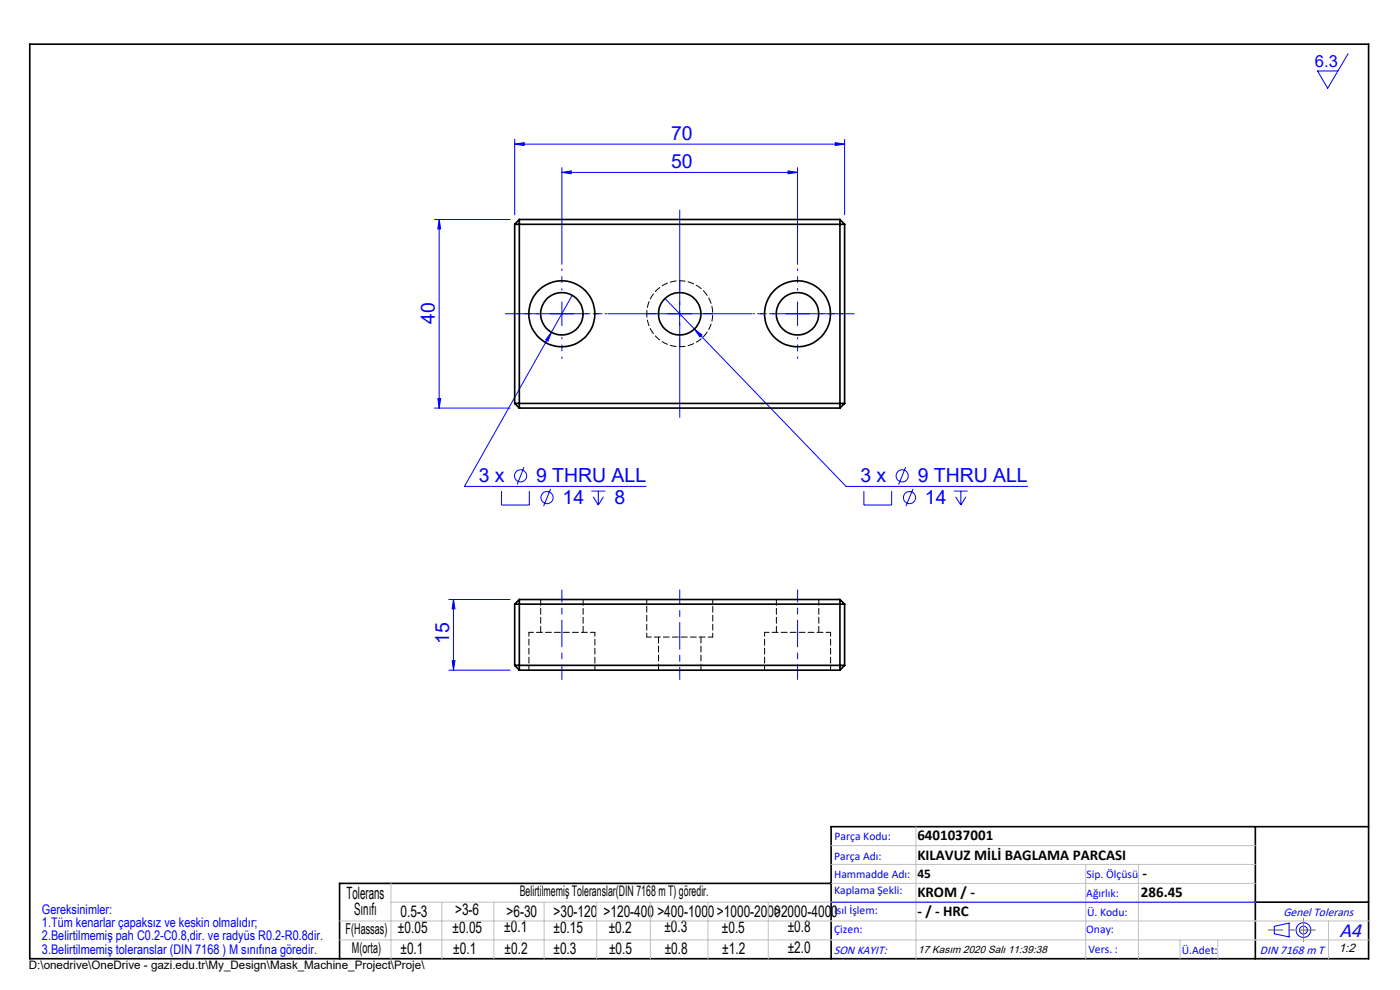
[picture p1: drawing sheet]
<svg xmlns="http://www.w3.org/2000/svg" width="297mm" height="210mm" viewBox="0 0 297 210" stroke-linecap="round" stroke-linejoin="round" font-family="sans-serif">
<g fill="none" stroke="#00f" stroke-width=".21">
<path d="M286 11.4l-4.3 7.3-2.2-3.6h4.3M109.2 30.6l2-.3v.6zM109.2 29.6v16M109.2 30.6h70M119.2 36.6l2-.3v.6zM119.2 35.6v20.5M119.2 36.6h50M167.2 36.3l2 .3-2 .3zM169.2 35.6v20.5M177.2 30.3l2 .3-2 .3zM179.2 29.6v16M92.2 46.6h16"/>
<path d="M93.2 46.6l.3 2h-.6zM93.2 46.6v40M116.7 66.6h5M117 70.5l-.8 1.9-.5-.3zM119.2 64.1v5M121.4 62.6l-22.9 40.6h38.6M141.1 63.3l38.4 39.9h38.5M141.7 66.6h5M144.2 64.1v5M147.3 69.8l1.6 1.2-.4 .5zM166.7 66.6h5M169.2 64.1v5"/>
<path d="M92.2 86.6h16M92.9 84.6h.6l-.3 2zM111.2 99.1l-1.5 3.7M192.1 99.1l-1.5 3.7M106.4 104.2v2.9h5.9v-2.9M116.8 103.7l-1.5 3.7M125.4 104.2h3M125.8 105.4l1.1 1.7M126.9 104.2v2.9M128 105.4l-1.1 1.7M183.3 104.2v2.9h5.9v-2.9M193.7 103.7l-1.5 3.7"/>
<path d="M202.4 104.2h2.9M202.7 105.4l1.1 1.7M203.8 104.2v2.9M204.9 105.4l-1.1 1.7M95.2 127.2h13M96.2 127.2l.3 1.9h-.6zM96.2 127.2v15M95.2 142.2h13M95.9 140.2h.6l-.3 2zM176.3 191.4h90M270.3 196.5l3.2-.7v2.9l-3.2-.6z"/>
<circle cx="110.4" cy="100.9" r="1.29"/>
<circle cx="116" cy="105.5" r="1.29"/>
<circle cx="191.4" cy="100.9" r="1.29"/>
<circle cx="193" cy="105.5" r="1.29"/>
<circle cx="276.5" cy="197.3" r="1.57"/>
<circle cx="276.5" cy="197.3" r=".83"/>
</g>
<path d="M181.2 66.5h-74" fill="none" stroke="#00f" stroke-width=".21" stroke-dasharray="30.5 1.3 1.3 1.3" stroke-dashoffset="12.5"/>
<path d="M144.2 88.5v-43.9" fill="none" stroke="#00f" stroke-width=".21" stroke-dasharray="30.5 1.3 1.3 1.3" stroke-dashoffset="10.4"/>
<path d="M139.2 66.5h-2M144.2 61.5v-1.9M144.2 71.5v2M149.2 66.5h2" fill="none" stroke="#00f" stroke-width=".21" stroke-dasharray="30.5 1.3 1.3 1.3"/>
<path d="M114.2 66.5h-4.5M119.2 61.5v-4.5M119.2 71.5v4.5M124.2 66.5h4.5M164.2 66.5h-4.5M169.2 61.5v-4.5M169.2 71.5v4.5M174.2 66.5h4.5" fill="none" stroke="#00f" stroke-width=".21" stroke-dasharray="30.5 1.3 1.3 1.3" stroke-dashoffset="30.1"/>
<path d="M119.2 125.1v9M169.2 125.1v9M144.2 144.1v-9" fill="none" stroke="#00f" stroke-width=".21" stroke-dasharray="30.5 1.3 1.3 1.3" stroke-dashoffset="27.9"/>
<path d="M119.2 134.1v10M144.2 135.1v-10M169.2 134.1v10" fill="none" stroke="#00f" stroke-width=".21" stroke-dasharray="30.5 1.3 1.3 1.3" stroke-dashoffset="27.4"/>
<path d="M6.3 9.4h284v194h-284zM266.3 175.4v28M290.3 175.4h-114v28M176.3 187.4h-104.3v16M266.3 191.4h24" fill="none" stroke="#000" stroke-width=".35"/>
<path d="M279 197.3h-9.9" fill="none" stroke="#f00" stroke-width=".21" stroke-dasharray="30.5 1.3 1.3 1.3" stroke-dashoffset="27.4"/>
<path d="M276.5 197.3v2.5M276.5 197.3v-2.5" fill="none" stroke="#808080" stroke-width=".21" stroke-dasharray="30.5 1.3 1.3 1.3"/>
<g fill="none" stroke="#c0c0c0" stroke-width=".21">
<path d="M176.3 179.4h90M194.3 175.4v28M72 199.4h218.3M72 195.4h218.3M82.9 187.4v16M82.9 191.4h183.4M93.7 191.4v12M104.8 191.4v12M115.4 191.4v12M126.6 191.4v12M138 191.4v12M150.2 191.4v12"/>
<path d="M163 191.4v12M176.3 183.4h90M176.3 187.4h90M230.3 183.4v20M241.5 183.4v20M250.3 199.4v4M258.3 199.4v4M281.8 195.4v8"/>
</g>
<g fill="#00f">
<path d="M177.2 30.3l2 .3-2 .3zM109.2 30.6l2-.3v.6z"/>
<path d="M119.2 36.6l2-.3v.6zM167.2 36.3l2 .3-2 .3zM117 70.5l-1.3 1.6 .5 .3zM147.3 69.8l1.2 1.7 .4-.5z"/>
<path d="M95.9 140.2h.6l-.3 2zM96.2 127.2l.3 1.9h-.6z"/>
<path d="M93.2 46.6l.3 2h-.6zM92.9 84.6h.6l-.3 2z"/>
</g>
<g fill="none" stroke="#000" stroke-width=".35">
<path d="M109.2 47.6h70M109.2 47.6v38M110.2 46.6v40M110.2 46.6l-1 1M110.2 46.6h68M178.2 46.6v40M178.2 46.6l1 1M179.2 47.6v38M109.2 85.6h70M109.2 85.6l1 1M110.2 86.6h68M179.2 85.6l-1 1"/>
<path d="M109.2 128.2v12.9M109.2 128.2h70M110.2 127.2v15M110.2 127.2l-1 1M110.2 127.2h68M178.2 127.2v15M178.2 127.2l1 1M179.2 128.2v12.9M109.2 141.1h70M109.2 141.1l1 1.1M110.2 142.2h68M179.2 141.1l-1 1.1"/>
<circle cx="119.2" cy="66.6" r="4.5"/>
<circle cx="119.2" cy="66.6" r="7"/>
<circle cx="144.2" cy="66.6" r="4.5"/>
<circle cx="169.2" cy="66.6" r="4.5"/>
<circle cx="169.2" cy="66.6" r="7"/>
</g>
<path d="M137.2 66.5a7 7 0 0 1 10.3-6.1 7 7 0 0 1 .6 11.9 7 7 0 0 1-10.9-5v-.8" fill="none" stroke="#000" stroke-width=".21" stroke-dasharray="1.3 .6" stroke-dashoffset=".6"/>
<path d="M126.2 134.1h-14M137.2 135.1h14M176.2 134.1h-14" fill="none" stroke="#000" stroke-width=".21" stroke-dasharray="1.3 .6" stroke-dashoffset=".3"/>
<path d="M112.2 134.1v8M137.2 127.1v8M151.2 135.1v-8M162.2 134.1v8M126.2 142.1v-8M176.2 142.1v-8" fill="none" stroke="#000" stroke-width=".21" stroke-dasharray="1.3 .6" stroke-dashoffset=".4"/>
<path d="M114.7 127.1v7M123.7 134.1v-7M139.7 135.1v7M164.7 127.1v7M173.7 134.1v-7M148.7 142.1v-7" fill="none" stroke="#000" stroke-width=".21" stroke-dasharray="1.3 .6"/>
<text font-size="4.4" fill="#00f" x="284.2" y="198.7">A4</text>
<g font-size="4.1" fill="#00f">
<text x="142.4" y="29.6">70</text>
<text x="142.4" y="35.6">50</text>
<text x="92.3" y="68.7" transform="rotate(-90 92.3 68.7)">40</text>
<text x="101.6" y="102.3">3 x</text>
<text x="113.7" y="102.3">9 THRU ALL</text>
<text x="119.3" y="106.9">14</text>
<text x="130.4" y="106.9">8</text>
<text x="182.5" y="102.3">3 x</text>
<text x="194.7" y="102.3">9 THRU ALL</text>
<text x="196.2" y="106.9">14</text>
<text x="95.3" y="136.5" transform="rotate(-90 95.3 136.5)">15</text>
</g>
<g font-size="3.6">
<text x="73.5" y="190.7">Tolerans</text>
<text x="75.1" y="194.1">Sınıfı</text>
</g>
<text font-size="3.5" fill="#00f" x="279" y="14.3">6.3</text>
<g font-size="3.4">
<text x="84.4" y="198">±0.05</text>
<text x="85" y="194.4">0.5-3</text>
<text x="96" y="197.8">±0.05</text>
<text x="96.5" y="194.2">&gt;3-6</text>
<text x="107" y="197.8">±0.1</text>
<text x="107.5" y="194.5">&gt;6-30</text>
<text x="117.4" y="194.5">&gt;30-120</text>
<text x="117.4" y="197.9">±0.15</text>
<text x="128" y="194.5">&gt;120-400</text>
<text x="129.1" y="197.8">±0.2</text>
<text x="139.5" y="194.5">&gt;400-1000&gt;1000-2000&gt;2000-4000</text>
<text x="140.9" y="197.8">±0.3</text>
<text x="153.1" y="197.8">±0.5</text>
<text x="167.1" y="197.7">±0.8</text>
<text x="85" y="202.3">±0.1</text>
<text x="96.2" y="202.3">±0.1</text>
<text x="107" y="202.3">±0.2</text>
<text x="117.4" y="202.4">±0.3</text>
<text x="129.2" y="202.3">±0.5</text>
<text x="141" y="202.3">±0.8</text>
<text x="153.2" y="202.3">±1.2</text>
<text x="167.1" y="202.2">±2.0</text>
</g>
<g font-size="3.2">
<text x="194.6" y="178.2">6401037001</text>
<text x="194.6" y="182.4">KILAVUZ MİLİ BAGLAMA PARCASI</text>
<text x="194.6" y="190.2">KROM / -</text>
<text x="242" y="190.2">286.45</text>
<text x="242.4" y="186.2">-</text>
<text x="194.6" y="194.3">- / - HRC</text>
<text x="73.3" y="198.1">F(Hassas)</text>
<text x="74.7" y="202.2">M(orta)</text>
</g>
<text font-size="3.1" x="110.3" y="190.1">Belirtilmemiş Toleranslar(DIN 7168 m T) göredir.</text>
<text font-size="2.8" x="194.6" y="186.2">45</text>
<g font-size="2.8" fill="#0000e8">
<text x="8.9" y="193.8">Gereksinimler:</text>
<text x="8.9" y="196.6">1.Tüm kenarlar çapaksız ve keskin olmalıdır;</text>
<text x="8.9" y="199.5">2.Belirtilmemiş pah C0.2-C0.8,dir. ve radyüs R0.2-R0.8dir.</text>
<text x="8.9" y="202.3">3.Belirtilmemiş toleranslar (DIN 7168 ) M sınıfına göredir.</text>
</g>
<g font-size="2.6" fill="#00f">
<text x="272.3" y="194.3">Genel Tolerans</text>
<text x="176.9" y="202.3">SON KAYIT:</text>
<text x="267.3" y="202.4">DIN 7168 m T</text>
</g>
<text font-size="2.6" x="284" y="202">1:2</text>
<g font-size="2.5" fill="#00f">
<text x="177" y="178.2">Parça Kodu:</text>
<text x="177" y="182.4">Parça Adı:</text>
<text x="176.9" y="186.2">Hammadde Adı:</text>
<text x="177" y="189.7">Kaplama Şekli:</text>
<text x="230.5" y="190.2">Ağırlık:</text>
<text x="230.5" y="186.2">Sip. Ölçüsü</text>
<text x="176.9" y="193.9">Isıl İşlem:</text>
<text x="177" y="197.8">Çizen:</text>
<text x="230.4" y="197.8">Onay:</text>
<text x="230.6" y="194.3">Ü. Kodu:</text>
<text x="230.9" y="202.1">Vers. :</text>
<text x="250.7" y="202.4">Ü.Adet:</text>
</g>
<text font-size="2.5" x="6.1" y="205.5">D:\onedrive\OneDrive - gazi.edu.tr\My_Design\Mask_Machine_Project\Proje\</text>
<text font-size="2.2" x="194.8" y="202.1">17 Kasım 2020 Salı 11:39:38</text>
</svg>
